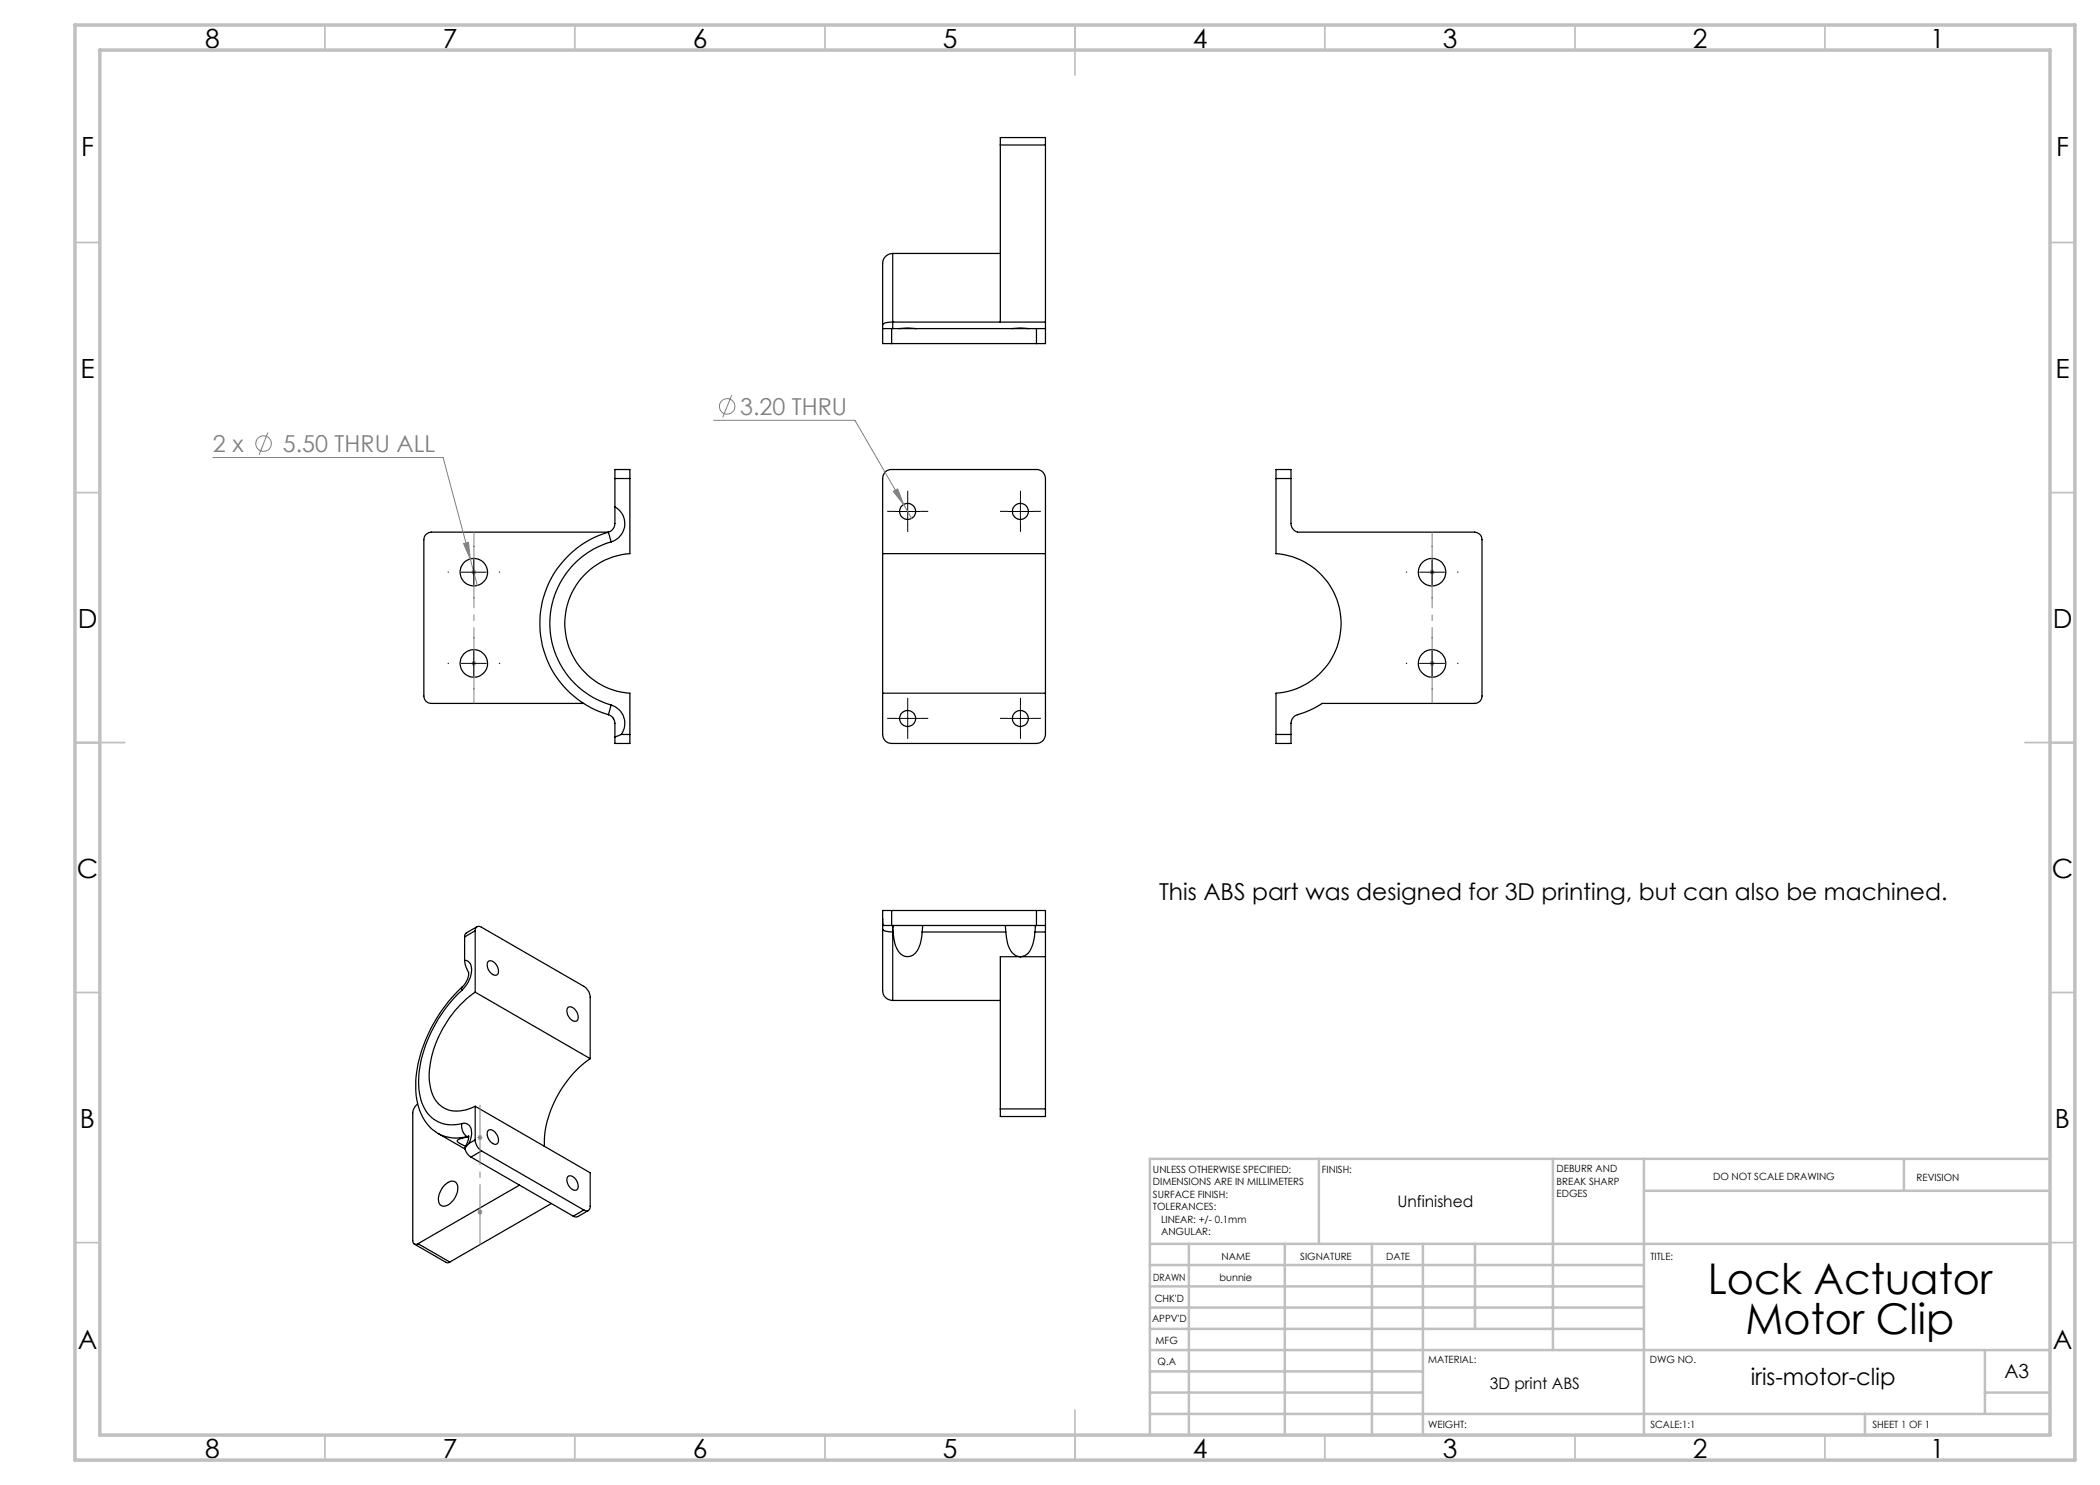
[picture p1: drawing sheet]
<svg xmlns="http://www.w3.org/2000/svg" width="420mm" height="297mm" viewBox="0 0 420 297" stroke-linecap="round" stroke-linejoin="round" font-family="sans-serif">
<g fill="none" stroke="#000" stroke-width=".25">
<path d="M200.1 29v-1.5h9v1.5M200.1 29h9M200.1 29v35.4M209.1 29v35.4M178.5 50.7a2.3 2.3 0 0 0-2 3v11.3M178.5 50.7v13.7M178.5 50.7h21.6M176.5 65.7h1.8M176.5 65.7v3h1.8M176.5 65v.7M178.3 65.7v3M178.3 68.7h29"/>
<path d="M178.3 65.7h29M178.5 64.4a3.1 3.1 0 0 0-1.9 .5l-.1 .1M178.5 64.4v1.3M178.5 64.4h30.6M179.8 65.7l1.5-.1 2 .1M202.3 65.7l1.5-.1 2 .1M207.3 65.7h1.8M207.3 65.7v3M209.1 65.7v3h-1.8M209.1 64.4v1.3M123 95.7v-1.8h3v1.8M123 95.7h3"/>
<path d="M123 95.7v5.7M126 95.7v15a14 14 0 0 0-13 14 14 14 0 0 0 13 13.9v8.3M255.2 95.7v15a14 14 0 0 1 13 14 14 14 0 0 1-13 13.9v8.3M255.2 95.7v-1.8h3v1.8M255.2 95.7h3M258.2 95.7v9a1.85 1.85 0 0 0 1.3 1.7h35.4a1.51 1.51 0 0 1 1.5 1.5v31.3a1.45 1.45 0 0 1-1.5 1.5h-30.5a23 23 0 0 1-5.4 2.5l-.6 .6-.2 .6v2.5M121.7 106.4l.5 2M121.7 106.4a19 19 0 0 0-13.7 18.3 19 19 0 0 0 13.7 18.2M121.7 106.4h-35.4a1.51 1.51 0 0 0-1.5 1.5v31.3a1.45 1.45 0 0 0 1.5 1.5h30.4M122.2 108.4a17 17 0 0 0-12.2 16.3 17 17 0 0 0 12.2 16.3M123 101.4a3.8 3.8 0 0 1 2 3.7 3.8 3.8 0 0 1-2.8 3.3M123 101.4v2.7a1.96 1.96 0 0 1-1.3 2.3"/>
<path d="M176.5 110.7v27.9M176.5 110.7v-15a1.79 1.79 0 0 1 1.8-1.8h29a1.78 1.78 0 0 1 1.8 1.8v15M176.5 110.7h32.6M209.1 110.7v27.9M176.5 138.6v8.3a1.79 1.79 0 0 0 1.8 1.8h29a1.85 1.85 0 0 0 1.8-1.8v-8.3M176.5 138.6h32.6M121.7 142.9a1.75 1.75 0 0 1 1.3 1.8v2.7M122.2 141l-.5 1.9M122.2 141a3.8 3.8 0 0 1 2 5.9M122.7 143.7v.1M124.2 146.9l-1.2 .5M124.2 146.9h1.8"/>
<path d="M126 146.9v1.8h-3v-1.3M255.2 146.9v1.8h3v-1.8M255.2 146.9h3M92.4 198a26.9 26.9 0 0 0-8.7 18.4 8.9 8.9 0 0 0 3.1 7.5 6.7 6.7 0 0 0 5.6 .8M92.5 197.4a28.8 28.8 0 0 0-9.4 19.6 10.6 10.6 0 0 0 4.4 9.6l.2 .1M92.5 197.4l-.2 .2 .1 .4M92.9 192a1.71 1.71 0 0 1 1.4 2.3 6 6 0 0 1-1.9 3.7M92.9 192l.1 .9 .7 1.6M92.9 187.4v4.6M93.7 194.5v.5l-.3 1-.9 1.4M95 198.4a22 22 0 0 0-9.2 17.1 6.7 6.7 0 0 0 3.2 6.2 6.8 6.8 0 0 0 6-.4M95 186.2a.77 .77 0 0 1 .4-.9 .77 .77 0 0 1 .9 .2l20.5 11.8a2.83 2.83 0 0 1 1.2 2.2v12.2"/>
<path d="M95 186.2v12.2M95 186.2l-2.1 1.2M95 198.4l23 13.3M95.4 185.3l-2.2 1.3-.3 .8M97.6 192.3a1.4 1.4 0 0 1 1.9 1.1 1.12 1.12 0 0 1-.3 1.6 2 2 0 0 1-1.6-2.7zM176.5 185.8v8a18.5 18.5 0 0 0 .3 5.3l.7 .7 1 .3M176.5 183.8l.1 1.3h1.7M176.5 185.8a1.78 1.78 0 0 0 1.7 .6h.3M176.5 183.8v2M178.3 182.1h-1.8v1.7M178.3 182.1v3M178.3 182.1h29"/>
<path d="M178.3 185.1h29M178.5 185.1v.3M178.5 185.4v1M178.5 185.4l.1 1M178.5 186.4v13.7M178.5 186.4h.1M178.6 186.4a6.2 6.2 0 0 0 1.6 4.4 2.24 2.24 0 0 0 3.6-1.3l.4-1.5 .2-1.6M178.7 185.1l-.2 .3M184.4 185.1l.1 .3-.1 1M184.4 186.4h16.8M201.2 186.4a6 6 0 0 0 1.5 4.4 2.21 2.21 0 0 0 3.6-1.3l.5-1.5 .2-1.6M201.2 185.1a1.13 1.13 0 0 0 0 1.2v.1"/>
<path d="M206.9 185.1l.2 .2-.1 1.1M207 186.4h2.1M207.3 182.1h1.8v3M207.3 185.1h1.8M207.3 182.1v3M209.1 185.1v1.3M209.1 186.4v4.9M209.1 191.3v30.5M209.1 191.3h-9v30.5M113.6 201.5a1.41 1.41 0 0 1 1.8 1 1.15 1.15 0 0 1-.3 1.8 2 2 0 0 1-1.5-2.8zM118 211.7a21.8 21.8 0 0 0-9.1 17.6M178.5 200.1h21.6"/>
<path d="M83.5 220.8a2.57 2.57 0 0 0-.9 1.8v25.5a.65 .65 0 0 0 .3 .7 .65 .65 0 0 0 .7-.1M88.8 237.1a1.9 1.9 0 0 1 2.3-.7 2.24 2.24 0 0 1 .1 2.8 3 3 0 0 1-2.7 2 1.76 1.76 0 0 1-.6-2.4zM92.4 224.7a1.61 1.61 0 0 1 1.9 2l-.2 1.2-.3 .8M92.4 224.7a2.52 2.52 0 0 0 1 2.6M93 229.7a2.85 2.85 0 0 0 1.2 1.7M93.4 227.3a7.8 7.8 0 0 1-5.7-.6l5.3 3.1M93.4 227.3l.1 .1M93.5 227.4l-1.8 .5-.3 .2 .6 .6 1.1 .5M93.7 227.2l-.2 1.2-.5 1.3M93.7 227.3l-.2 .1M93.7 227.3h-.3M93.8 228.7l-.8 1"/>
<path d="M94.2 231.4l20.5 11.8M95 228a2.73 2.73 0 0 0 1.3 2.2M95 221.3l23 13.3v6.7a.77 .77 0 0 1-.3 .8 .77 .77 0 0 1-.9-.1M95 228l-1.2 .7M95 221.3v6.7M96.3 230.2l-2.1 1.2M96.3 230.2l20.5 11.8M97.6 226.1a1.4 1.4 0 0 1 1.9 1.1 1.17 1.17 0 0 1-.3 1.7 2.04 2.04 0 0 1-1.6-2.8zM103.9 237l-20.3 11.7M113.6 235.3a1.4 1.4 0 0 1 1.8 1.1 1.12 1.12 0 0 1-.3 1.7 2 2 0 0 1-1.5-2.8zM200.1 221.8v1.5h9v-1.5M200.1 221.8h9"/>
<path d="M82.9 248.8l6.3 3.7 .4 .1 .4-.2M83.6 248.7l6.4 3.7M110.3 240.7l-20.3 11.7M116.8 242l-2.1 1.2M117.7 242.1l-2.4 1.3-.6-.2"/>
<circle cx="94.8" cy="114.4" r="2.75"/>
<circle cx="181.5" cy="102.3" r="1.61"/>
<circle cx="204.1" cy="102.3" r="1.61"/>
<circle cx="286.4" cy="114.4" r="2.75"/>
<circle cx="94.8" cy="132.7" r="2.75"/>
<circle cx="286.4" cy="132.7" r="2.75"/>
<circle cx="181.5" cy="143.7" r="1.61"/>
<circle cx="204.1" cy="143.7" r="1.61"/>
</g>
<g fill="none" stroke="#808080" stroke-width=".2">
<path d="M146.3 79.1l-1.8 4.4M42.6 91.5h46l5.5 20.3M53.6 86.5l-1.8 4.4M142.7 84.1h28.3l9.7 16.8M178.6 98.3l.9-.5 1.2 3.1zM92.7 108.7l1-.2 .4 3.3zM94.1 111.8l1.4 5.3M94.3 114.4h.9M94.4 114.1l.7 .7M94.8 113.9v1M95.1 114.1l-.7 .7M180.7 100.9l1.6 2.8"/>
<path d="M285.9 114.4h1M286.1 114.1l.7 .7M286.4 113.9v1M286.8 114.1l-.7 .7M94.3 132.7h.9M94.4 132.3l.7 .7M94.8 132.2v1M95.1 132.3l-.7 .7M285.9 132.7h1M286.1 132.3l.7 .7M286.4 132.2v1M286.8 132.3l-.7 .7"/>
<path d="M95.5 227.5h1M95.6 227.2l.7 .7M96 227v1M96.3 227.2l-.7 .7M95.5 242.4h1M95.6 242l.7 .8M96 241.9v1M96.3 242l-.7 .8"/>
<circle cx="52.7" cy="88.7" r="1.55"/>
<circle cx="145.4" cy="81.3" r="1.56"/>
</g>
<g fill="none" stroke="#000" stroke-width=".2" stroke-dasharray="15.2 1.3 1.3 1.3" stroke-linecap="butt">
<path d="M181.5 99.8v-1.6M204.1 99.8v-1.6M89.8 114.4h-.3M94.8 109.4v-.2M94.8 119.4v.3M99.8 114.4h.2M179 102.3h-1.6M181.5 104.8v1.6M184 102.3h1.6M201.6 102.3h-1.6M204.1 104.8v1.6M206.6 102.3h1.6"/>
<path d="M281.4 114.4h-.2M286.4 109.4v-.2M286.4 119.4v.3M291.4 114.4h.3M89.8 132.7h-.3M94.8 127.7v-.3M94.8 137.7v.2M99.8 132.7h.2M281.4 132.7h-.2M286.4 127.7v-.3M286.4 137.7v.2M291.4 132.7h.3"/>
<path d="M179 143.7h-1.6M181.5 141.2v-1.6M181.5 146.2v1.6M184 143.7h1.6M201.6 143.7h-1.6M204.1 141.2v-1.6M204.1 146.2v1.6M206.6 143.7h1.6"/>
</g>
<path d="M94.8 140.7v-34.3M286.4 140.7v-34.3" fill="none" stroke="#808080" stroke-width=".2" stroke-dasharray="15.2 1.3 1.3 1.3" stroke-linecap="butt"/>
<path d="M96 248.9v-27.9" fill="none" stroke="#808080" stroke-width=".2" stroke-dasharray="15.2 1.3 1.3 1.3" stroke-dashoffset="3.2" stroke-linecap="butt"/>
<g fill="none" stroke="#000" stroke-width=".2">
<path d="M181.5 99.8v5M204.1 99.8v5M92.3 114.4h5M94.8 111.9v5M179 102.3h5M201.6 102.3h5M283.9 114.4h5M286.4 111.9v5M92.3 132.7h5M94.8 130.2v5M283.9 132.7h5M286.4 130.2v5"/>
<path d="M179 143.7h5M181.5 141.2v5M201.6 143.7h5M204.1 141.2v5"/>
</g>
<g fill="none" stroke="#c0c0c0" stroke-width=".35">
<path d="M65 5v5M115 5v5M165 5v5M215 5v10M265 5v5M315 5v5M365 5v5M15 48.5h5M410 48.5h5M15 98.5h5M410 98.5h5M15 148.5h10"/>
<path d="M405 148.5h10M15 198.5h5M410 198.5h5M15 248.5h5M410 248.5h5M65 287v5M115 287v5M165 287v5M215 282v10M265 287v5M315 287v5M365 287v5"/>
</g>
<g fill="none" stroke="#c0c0c0" stroke-width=".5">
<path d="M263.8 231.8v17M310.6 231.8v38.2M328.8 231.8v55.2M328.8 238.2h81.2M380.8 231.8v6.4M410 231.8h-180v55.2M230 248.8h180M230 257.3h98.8M230 253h98.8M237.8 248.8v38.2M257 248.8v38.2M274.4 248.8v38.2"/>
<path d="M284.6 248.8v38.2M295 248.8v17M230 265.8h98.8M230 261.5h98.8M230 278.5h54.6M230 274.3h54.6M230 270h180M397 278.5h13M397 270v12.8M230 282.8h180M373 282.8v4.2"/>
</g>
<path d="M15 5h400v287h-400zM20 10h390v277h-390z" fill="none" stroke="#c0c0c0" stroke-width=".7"/>
<path d="M178.6 98.3l2.1 2.6-1.2-3.1zM92.7 108.7l1.4 3.1-.4-3.3z" fill="#808080"/>
<g font-size="8.5">
<text x="341.6" y="258.8">Lock Actuator</text>
<text x="349.1" y="266.9">Motor Clip</text>
</g>
<g font-size="5.3">
<text x="41" y="9.5">8</text>
<text x="88.5" y="9.5">7</text>
<text x="138.5" y="9.5">6</text>
<text x="188.5" y="9.5">5</text>
<text x="238.5" y="9.5">4</text>
<text x="288.5" y="9.5">3</text>
<text x="338.5" y="9.5">2</text>
<text x="386" y="9.5">1</text>
<text x="16.2" y="31.3">F</text>
<text x="411.2" y="31.3">F</text>
<text x="16.1" y="75.5">E</text>
<text x="411.1" y="75.5">E</text>
<text x="15.5" y="125.5">D</text>
<text x="410.5" y="125.5">D</text>
<text x="15.4" y="175.5">C</text>
<text x="410.4" y="175.5">C</text>
<text x="16" y="225.5">B</text>
<text x="411" y="225.5">B</text>
<text x="15.5" y="269.8">A</text>
<text x="410.5" y="269.8">A</text>
<text x="41" y="291.5">8</text>
<text x="88.5" y="291.5">7</text>
<text x="138.5" y="291.5">6</text>
<text x="188.5" y="291.5">5</text>
<text x="238.5" y="291.5">4</text>
<text x="288.5" y="291.5">3</text>
<text x="338.5" y="291.5">2</text>
<text x="386" y="291.5">1</text>
</g>
<g font-size="4.7" fill="#808080">
<text x="148" y="83">3.20 THRU</text>
<text x="42.6" y="90.4">2 x</text>
<text x="56.6" y="90.4">5.50 THRU ALL</text>
</g>
<g font-size="4.7">
<text x="231.8" y="179.9">This ABS part was designed for 3D printing, but can also be machined.</text>
<text x="350.1" y="277">iris-motor-clip</text>
</g>
<text font-size="3.9" x="400.9" y="275.5">A3</text>
<g font-size="3.2">
<text x="279.5" y="241.4">Unfinished</text>
<text x="298" y="277.9">3D print ABS</text>
</g>
<g font-size="2">
<text x="230.6" y="234.6">UNLESS OTHERWISE SPECIFIED:</text>
<text x="230.6" y="237.1">DIMENSIONS ARE IN MILLIMETERS</text>
<text x="230.6" y="239.6">SURFACE FINISH:</text>
<text x="264.4" y="234.6">FINISH:</text>
<text x="311.3" y="234.5">DEBURR AND</text>
<text x="311.3" y="237">BREAK SHARP</text>
<text x="311.3" y="239.5">EDGES</text>
<text x="342.6" y="236">DO NOT SCALE DRAWING</text>
<text x="383.3" y="236.2">REVISION</text>
<text x="230.6" y="242.1">TOLERANCES:</text>
<text x="232.2" y="244.6">LINEAR: +/- 0.1mm</text>
<text x="232.2" y="247.1">ANGULAR:</text>
<text x="244.3" y="252">NAME</text>
<text x="260" y="251.9">SIGNATURE</text>
<text x="277.2" y="251.9">DATE</text>
<text x="330.1" y="251.9">TITLE:</text>
<text x="230.6" y="256.1">DRAWN</text>
<text x="243.9" y="256.1">bunnie</text>
<text x="230.9" y="260.3">CHK'D</text>
<text x="230.4" y="264.4">APPV'D</text>
<text x="231.1" y="268.8">MFG</text>
<text x="231.5" y="273">Q.A</text>
<text x="285.6" y="272.5">MATERIAL:</text>
<text x="330" y="272.5">DWG NO.</text>
<text x="285.6" y="285.5">WEIGHT:</text>
<text x="330.1" y="285.6">SCALE:1:1</text>
<text x="374.5" y="285.6">SHEET 1 OF 1</text>
</g>
</svg>
